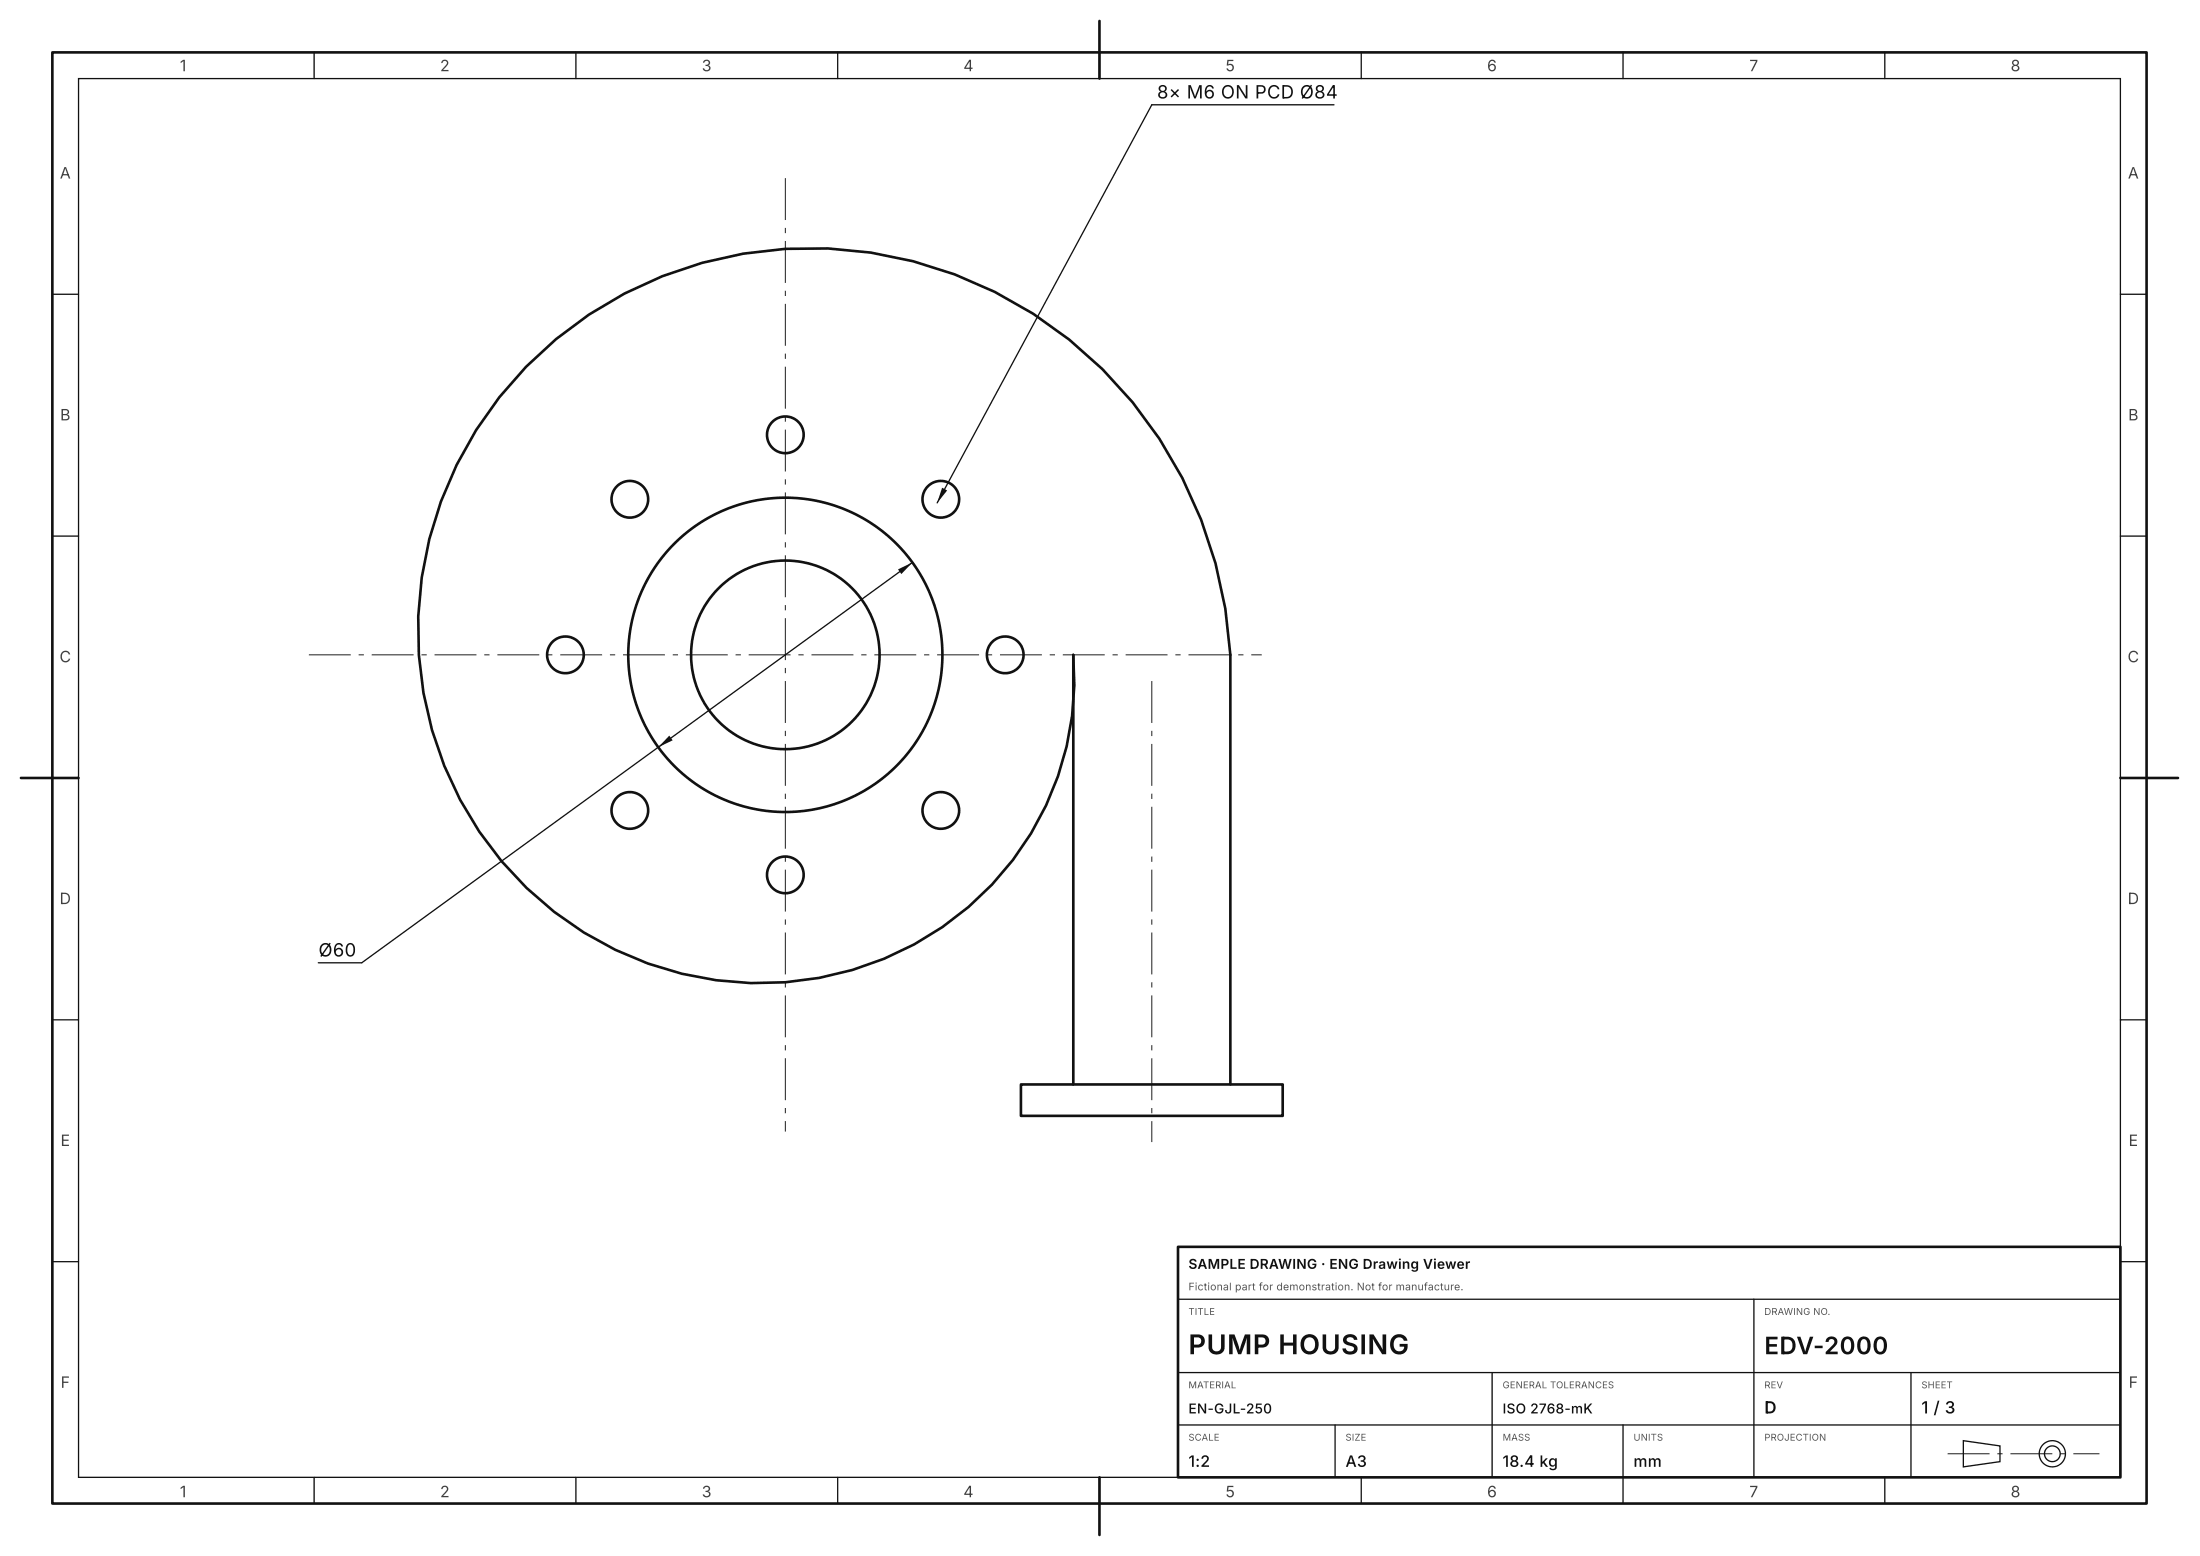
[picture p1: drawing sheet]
<svg xmlns="http://www.w3.org/2000/svg" width="420mm" height="297mm" viewBox="0 0 420 297" stroke-linecap="round" stroke-linejoin="round" font-family="sans-serif">
<path d="M10 10h400v277h-400zM210 4v11M4 148.5h11M405 148.5h11M195 207h50v6h-50zM205 207v-82a57.8 57.8 0 0 1-36.2 58 63.8 63.8 0 0 1-73-18.6 69.9 69.9 0 0 1-4.9-82.3 75.9 75.9 0 0 1 83.5-32.2 81.9 81.9 0 0 1 60.6 75.1v82M210 282v11" fill="none" stroke="#111" stroke-width=".5"/>
<g fill="none" stroke="#111" stroke-width=".25">
<path d="M15 15h390v267h-390zM60 10v5M110 10v5M160 10v5M210 10v5M260 10v5M310 10v5M360 10v5M10 56.2h5M405 56.2h5M10 102.3h5M405 102.3h5"/>
<path d="M10 148.5h5M405 148.5h5M10 194.7h5M405 194.7h5M10 240.8h5M405 240.8h5M60 282v5M110 282v5M160 282v5M210 282v5M260 282v5M310 282v5"/>
<path d="M360 282v5"/>
</g>
<path d="M219.9 130h.2v8h-.2zM219.9 139.5h.2v1h-.2zM219.9 142h.2v8h-.2zM219.9 151.5h.2v1h-.2zM219.9 154h.2v8h-.2zM219.9 163.5h.2v1h-.2zM219.9 166h.2v8h-.2zM219.9 175.5h.2v1h-.2zM219.9 178h.2v8h-.2zM219.9 187.5h.2v1h-.2zM219.9 190h.2v8h-.2zM219.9 199.5h.2v1h-.2zM219.9 202h.2v8h-.2zM219.9 211.5h.2v1h-.2zM219.9 214h.2v4h-.2z" fill="#111"/>
<g fill="none" stroke="#111" stroke-width=".5">
<circle cx="150" cy="125" r="18"/>
<circle cx="150" cy="125" r="30"/>
</g>
<g fill="#111">
<path d="M59 124.9h8v.2h-8zM68.5 124.9h1v.2h-1zM71 124.9h8v.2h-8zM80.5 124.9h1v.2h-1zM83 124.9h8v.2h-8zM92.5 124.9h1v.2h-1zM95 124.9h8v.2h-8zM104.5 124.9h1v.2h-1zM107 124.9h8v.2h-8zM116.5 124.9h1v.2h-1zM119 124.9h8v.2h-8zM128.5 124.9h1v.2h-1zM131 124.9h8v.2h-8zM140.5 124.9h1v.2h-1zM143 124.9h8v.2h-8zM152.5 124.9h1v.2h-1zM155 124.9h8v.2h-8zM164.5 124.9h1v.2h-1zM167 124.9h8v.2h-8zM176.5 124.9h1v.2h-1zM179 124.9h8v.2h-8zM188.5 124.9h1v.2h-1zM191 124.9h8v.2h-8zM200.5 124.9h1v.2h-1zM203 124.9h8v.2h-8zM212.5 124.9h1v.2h-1zM215 124.9h8v.2h-8zM224.5 124.9h1v.2h-1zM227 124.9h8v.2h-8zM236.5 124.9h1v.2h-1zM239 124.9h2v.2h-2z"/>
<path d="M149.9 34h.2v8h-.2zM149.9 43.5h.2v1h-.2zM149.9 46h.2v8h-.2zM149.9 55.5h.2v1h-.2zM149.9 58h.2v8h-.2zM149.9 67.5h.2v1h-.2zM149.9 70h.2v8h-.2zM149.9 79.5h.2v1h-.2zM149.9 82h.2v8h-.2zM149.9 91.5h.2v1h-.2zM149.9 94h.2v8h-.2zM149.9 103.5h.2v1h-.2zM149.9 106h.2v8h-.2zM149.9 115.5h.2v1h-.2zM149.9 118h.2v8h-.2zM149.9 127.5h.2v1h-.2zM149.9 130h.2v8h-.2zM149.9 139.5h.2v1h-.2zM149.9 142h.2v8h-.2zM149.9 151.5h.2v1h-.2zM149.9 154h.2v8h-.2zM149.9 163.5h.2v1h-.2zM149.9 166h.2v8h-.2zM149.9 175.5h.2v1h-.2zM149.9 178h.2v8h-.2zM149.9 187.5h.2v1h-.2zM149.9 190h.2v8h-.2zM149.9 199.5h.2v1h-.2zM149.9 202h.2v8h-.2zM149.9 211.5h.2v1h-.2zM149.9 214h.2v2h-.2z"/>
</g>
<g fill="none" stroke="#111" stroke-width=".5">
<circle cx="120.3" cy="95.3" r="3.5"/>
<circle cx="150" cy="83" r="3.5"/>
<circle cx="179.7" cy="95.3" r="3.5"/>
<circle cx="108" cy="125" r="3.5"/>
<circle cx="192" cy="125" r="3.5"/>
<circle cx="120.3" cy="154.7" r="3.5"/>
<circle cx="179.7" cy="154.7" r="3.5"/>
<circle cx="150" cy="167" r="3.5"/>
</g>
<path d="M174.3 107.4l-105.2 76.4" fill="none" stroke="#111" stroke-width=".25"/>
<g fill="#111">
<path d="M171.5 108.7l2.8-1.3-2.1 2.2z"/>
<path d="M127.8 140.4l.7 .9-2.8 1.3z"/>
</g>
<path d="M220 20l-41 76M60.8 183.8h8.3" fill="none" stroke="#111" stroke-width=".25"/>
<path d="M179.9 93.1l1 .5-1.9 2.4z" fill="#111"/>
<path d="M220 20h34.8M225 248h180M335 248v34M225 262h180M225 272h180M255 272v10M285 262v20M310 272v10M365 262v20M375 275l7 1v3l-7 1z" fill="none" stroke="#111" stroke-width=".25"/>
<path d="M225 238h180v44h-180z" fill="none" stroke="#111" stroke-width=".5"/>
<path d="M372 277.4h8v.2h-8zM381.5 277.4h1v.2h-1zM384 277.4h8v.2h-8zM393.5 277.4h1v.2h-1zM396 277.4h5v.2h-5z" fill="#111"/>
<g fill="none" stroke="#111" stroke-width=".25">
<circle cx="392" cy="277.5" r="1.5"/>
<circle cx="392" cy="277.5" r="2.5"/>
</g>
<text font-size="5.2" fill="#111" x="227" y="258.5">PUMP HOUSING</text>
<text font-size="4.6" fill="#111" x="337" y="258.5">EDV-2000</text>
<g font-size="3.5" fill="#111">
<text x="221" y="18.8">8× M6 ON PCD Ø84</text>
<text x="60.8" y="182.6">Ø60</text>
</g>
<g font-size="3.2" fill="#111">
<text x="337" y="269.8">D</text>
<text x="367" y="269.8">1 / 3</text>
</g>
<g font-size="3" fill="#444">
<text x="34.4" y="13.6">1</text>
<text x="84.1" y="13.6">2</text>
<text x="134" y="13.6">3</text>
<text x="184" y="13.6">4</text>
<text x="234.1" y="13.6">5</text>
<text x="284" y="13.6">6</text>
<text x="334.1" y="13.6">7</text>
<text x="384" y="13.6">8</text>
<text x="11.4" y="34.1">A</text>
<text x="406.4" y="34.1">A</text>
<text x="11.5" y="80.2">B</text>
<text x="406.5" y="80.2">B</text>
<text x="11.4" y="126.4">C</text>
<text x="406.4" y="126.4">C</text>
<text x="11.4" y="172.6">D</text>
<text x="406.4" y="172.6">D</text>
<text x="11.6" y="218.7">E</text>
<text x="406.6" y="218.7">E</text>
<text x="11.6" y="264.9">F</text>
<text x="406.6" y="264.9">F</text>
<text x="34.4" y="285.8">1</text>
<text x="84.1" y="285.8">2</text>
<text x="134" y="285.8">3</text>
<text x="184" y="285.8">4</text>
<text x="234.1" y="285.8">5</text>
<text x="284" y="285.8">6</text>
<text x="334.1" y="285.8">7</text>
<text x="384" y="285.8">8</text>
</g>
<g font-size="3" fill="#111">
<text x="227" y="280">1:2</text>
<text x="257" y="280">A3</text>
<text x="287" y="280">18.4 kg</text>
<text x="312" y="280">mm</text>
</g>
<g font-size="2.6" fill="#111">
<text x="227" y="242.2">SAMPLE DRAWING · ENG Drawing Viewer</text>
<text x="227" y="269.8">EN-GJL-250</text>
<text x="287" y="269.8">ISO 2768-mK</text>
</g>
<text font-size="2" fill="#555" x="227" y="246.3">Fictional part for demonstration. Not for manufacture.</text>
<g font-size="1.8" fill="#555">
<text x="227" y="251">TITLE</text>
<text x="337" y="251">DRAWING NO.</text>
<text x="227" y="265">MATERIAL</text>
<text x="287" y="265">GENERAL TOLERANCES</text>
<text x="337" y="265">REV</text>
<text x="367" y="265">SHEET</text>
<text x="227" y="275">SCALE</text>
<text x="257" y="275">SIZE</text>
<text x="287" y="275">MASS</text>
<text x="312" y="275">UNITS</text>
<text x="337" y="275">PROJECTION</text>
</g>
</svg>
